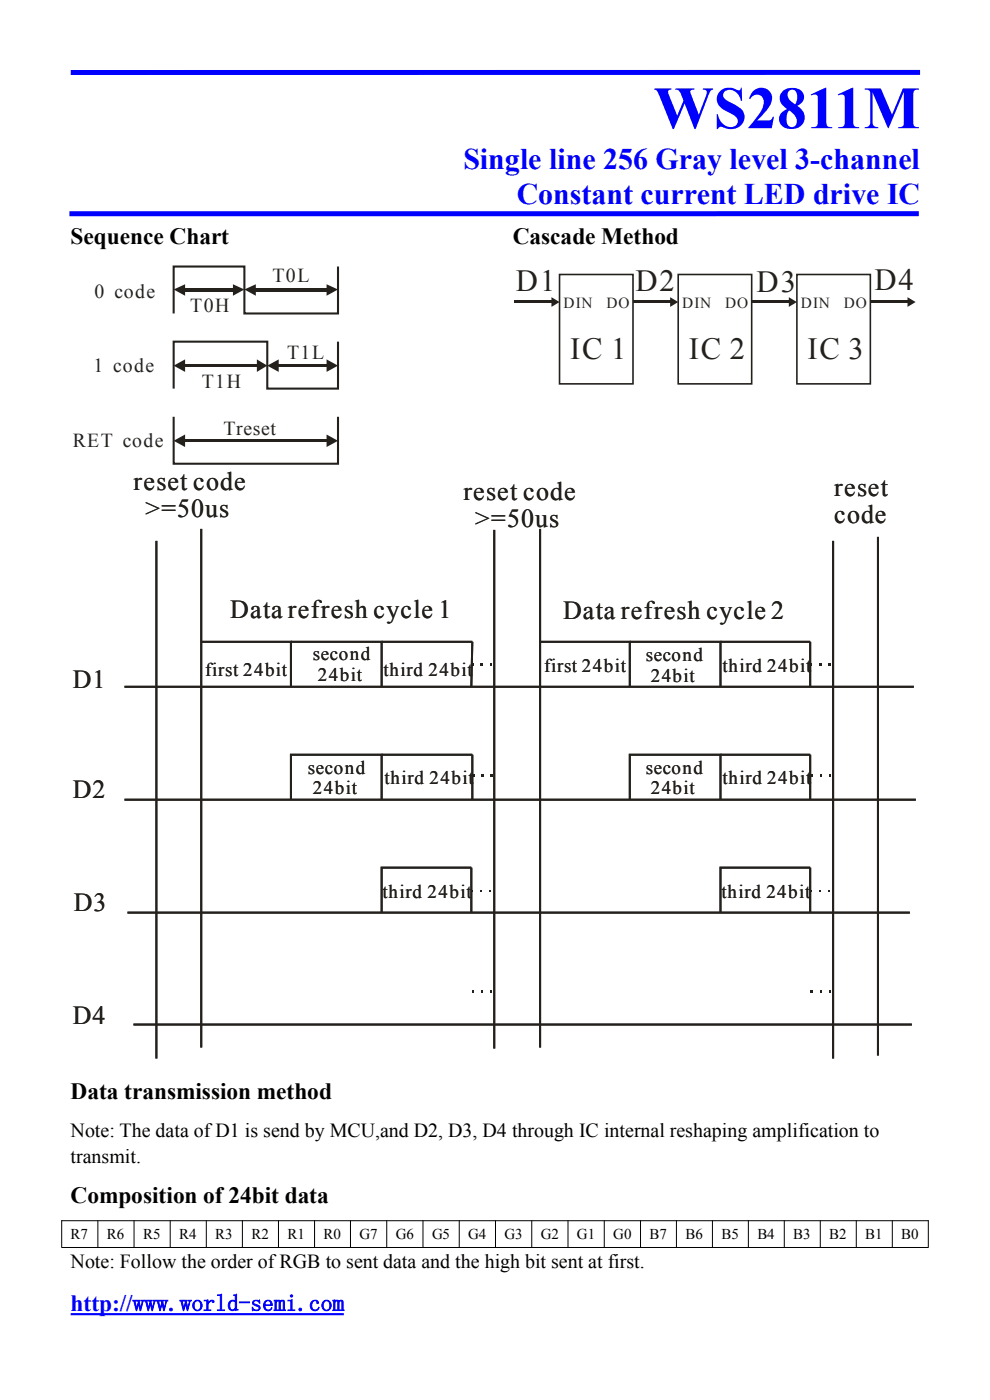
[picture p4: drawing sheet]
<svg xmlns="http://www.w3.org/2000/svg" width="210mm" height="297mm" viewBox="0 0 210 297" stroke-linecap="round" stroke-linejoin="round" font-family="sans-serif">
<path d="M15 278.8h57.9" fill="none" stroke="#00f" stroke-width=".47"/>
<g fill="#00f">
<path d="M15 14.9l180.2-.1v1.1h-180.2z"/>
<path d="M14.7 44.8h180.2v1.1h-180.2z"/>
</g>
<path d="M71.7 56.5v10h-19.9v-10h-15v10M71.7 72.5v9.9h-15v-9.9h-19.9v9.9M36.8 88.4v10h34.9v-10" fill="none" stroke="#24211d" stroke-width=".44"/>
<g fill="#24211d">
<path d="M36.8 61.4l2.5-1.1v2.4z"/>
<path d="M49.4 60.3l2.4 1.1-2.4 1.3z"/>
<path d="M56.7 77.6l2.4-1.4v2.7z"/>
</g>
<g fill="#24211d">
<path d="M39 61.2h4.9v.7h-4.9z"/>
<path d="M43.9 61.2h5.7v.7h-5.7z"/>
</g>
<path d="M58.9 77.6h4.9" fill="none" stroke="#24211d" stroke-width=".44"/>
<path d="M69.3 76.2l2.4 1.4-2.4 1.3z" fill="#24211d"/>
<path d="M63.8 77.6h5.7" fill="none" stroke="#24211d" stroke-width=".44"/>
<path d="M36.8 77.6l2.5-1.4v2.7z" fill="#24211d"/>
<path d="M39 77.6h7.8" fill="none" stroke="#24211d" stroke-width=".44"/>
<path d="M54.5 76.2l2.2 1.4-2.2 1.3z" fill="#24211d"/>
<path d="M46.8 77.6h7.9" fill="none" stroke="#24211d" stroke-width=".44"/>
<g fill="#24211d">
<path d="M51.8 61.4l2.5-1.1v2.4z"/>
<path d="M69.3 60.3l2.4 1.1-2.4 1.3z"/>
<path d="M36.8 93.5l2.5-1.3v2.6z"/>
</g>
<g fill="#24211d">
<path d="M54 61.2h7.8v.7h-7.8z"/>
<path d="M61.8 61.2h7.7v.7h-7.7z"/>
</g>
<path d="M39 93.5h22.8" fill="none" stroke="#24211d" stroke-width=".44"/>
<path d="M69.3 92.2l2.4 1.3-2.4 1.3z" fill="#24211d"/>
<path d="M61.8 93.5h7.7" fill="none" stroke="#24211d" stroke-width=".44"/>
<path d="M118.7 58.2h15.6v23.2h-15.6zM143.9 58.2h15.6v23.2h-15.6zM169 58.2h15.6v23.2h-15.6z" fill="none" stroke="#24211d" stroke-width=".34"/>
<g fill="#24211d">
<path d="M142.2 63l1.7 1.1-1.7 1z"/>
<path d="M167.3 63l1.7 1.1-1.7 1z"/>
<path d="M192.5 63l1.7 1.1-1.7 1z"/>
<path d="M117 63l1.7 1.1-1.7 1z"/>
</g>
<g fill="#24211d">
<path d="M134.3 63.7h7.9v.5h-7.9z"/>
<path d="M159.5 63.7h7.8v.5h-7.8z"/>
<path d="M184.6 63.7h7.9v.5h-7.9z"/>
<path d="M109.1 63.7h7.9v.5h-7.9z"/>
</g>
<g fill="none" stroke="#24211d" stroke-width=".42">
<path d="M42.7 112.2v110M104.8 112.4v110M114.6 112.2v110M186.2 113.9v110M42.7 136.2h19v9.5M61.7 136.2h19.3v9.5M81 136.2h19.2l-.2 9.5M114.6 136.2h19v9.5M133.6 136.2h19.2v9.5M152.8 136.2h19.1v9.5M26.4 145.7h167.5M26.4 169.7h167.9"/>
<path d="M61.7 169.7v-9.6h19.3v9.6M81 160.1h19.2v9.6M133.6 169.7v-9.6h19.2v9.6M152.8 160.1h19.1v9.6M27 193.6h166M81 193.6v-9.5h19v9.5M152.8 193.6v-9.5h19.1v9.5M28.3 217.4h165.1"/>
</g>
<g fill="#24211d">
<path d="M100 140.6h.6v.6h-.6z"/>
<path d="M101.9 140.6h.6v.6h-.6z"/>
<path d="M104 140.6h.4v.6h-.4z"/>
<path d="M100.2 164.1h.6v.7h-.6z"/>
<path d="M102.1 164.1h.6v.7h-.6z"/>
<path d="M104 164.1h.6v.7h-.6z"/>
<path d="M100 188.7h.4v.5h-.4z"/>
<path d="M101.9 188.7h.4v.5h-.4z"/>
<path d="M103.8 188.7h.4v.5h-.4z"/>
</g>
<path d="M33.2 114.7v109.9M176.7 114.7v109.9" fill="none" stroke="#24211d" stroke-width=".42"/>
<g fill="#24211d">
<path d="M171.9 140.6h.4v.6h-.4z"/>
<path d="M173.8 140.6h.6v.6h-.6z"/>
<path d="M175.7 140.6h.6v.6h-.6z"/>
<path d="M172.1 164.1h.4v.7h-.4z"/>
<path d="M174 164.1h.4v.7h-.4z"/>
<path d="M175.9 164.1h.4v.7h-.4z"/>
<path d="M171.9 188.7h.4v.5h-.4z"/>
<path d="M173.8 188.7h.4v.5h-.4z"/>
<path d="M175.7 188.7h.4v.5h-.4z"/>
<path d="M100.2 209.9h.4v.7h-.4z"/>
<path d="M102.1 209.9h.4v.7h-.4z"/>
<path d="M104 209.9h.4v.7h-.4z"/>
<path d="M171.9 209.9h.6v.7h-.6z"/>
<path d="M174 209.9h.4v.7h-.4z"/>
<path d="M175.9 209.9h.4v.7h-.4z"/>
</g>
<g fill="none" stroke="#24211d" stroke-width=".42">
<path d="M42.7 112.2v110M104.8 112.4v110M114.6 112.2v110M186.2 113.9v110M42.7 136.2h19v9.5M61.7 136.2h19.3v9.5M81 136.2h19.2l-.2 9.5M114.6 136.2h19v9.5M133.6 136.2h19.2v9.5M152.8 136.2h19.1v9.5M26.4 145.7h167.5M26.4 169.7h167.9"/>
<path d="M61.7 169.7v-9.6h19.3v9.6M81 160.1h19.2v9.6M133.6 169.7v-9.6h19.2v9.6M152.8 160.1h19.1v9.6M27 193.6h166M81 193.6v-9.5h19v9.5M152.8 193.6v-9.5h19.1v9.5M28.3 217.4h165.1"/>
</g>
<g fill="#24211d">
<path d="M100 140.6h.6v.6h-.6z"/>
<path d="M101.9 140.6h.6v.6h-.6z"/>
<path d="M104 140.6h.4v.6h-.4z"/>
<path d="M100.2 164.1h.6v.7h-.6z"/>
<path d="M102.1 164.1h.6v.7h-.6z"/>
<path d="M104 164.1h.6v.7h-.6z"/>
<path d="M100 188.7h.4v.5h-.4z"/>
<path d="M101.9 188.7h.4v.5h-.4z"/>
<path d="M103.8 188.7h.4v.5h-.4z"/>
</g>
<path d="M33.2 114.7v109.9M176.7 114.7v109.9" fill="none" stroke="#24211d" stroke-width=".42"/>
<g fill="#24211d">
<path d="M171.9 140.6h.4v.6h-.4z"/>
<path d="M173.8 140.6h.6v.6h-.6z"/>
<path d="M175.7 140.6h.6v.6h-.6z"/>
<path d="M172.1 164.1h.4v.7h-.4z"/>
<path d="M174 164.1h.4v.7h-.4z"/>
<path d="M175.9 164.1h.4v.7h-.4z"/>
<path d="M171.9 188.7h.4v.5h-.4z"/>
<path d="M173.8 188.7h.4v.5h-.4z"/>
<path d="M175.7 188.7h.4v.5h-.4z"/>
<path d="M100.2 209.9h.4v.7h-.4z"/>
<path d="M102.1 209.9h.4v.7h-.4z"/>
<path d="M104 209.9h.4v.7h-.4z"/>
<path d="M171.9 209.9h.6v.7h-.6z"/>
<path d="M174 209.9h.4v.7h-.4z"/>
<path d="M175.9 209.9h.4v.7h-.4z"/>
</g>
<g fill="none" stroke="#000" stroke-width=".21">
<path d="M13 259h184M13.1 258.9v5.7M20.8 258.9v5.7M28.4 258.9v5.7M36.1 258.9v5.7M43.8 258.9v5.7M51.4 258.9v5.7M59.1 258.9v5.7M66.7 258.9v5.7M74.3 258.9v5.7M82 258.9v5.7M89.7 258.9v5.7"/>
<path d="M97.4 258.9v5.7M105.1 258.9v5.7M112.8 258.9v5.7M120.5 258.9v5.7M128.2 258.9v5.7M135.9 258.9v5.7M143.5 258.9v5.7M151.1 258.9v5.7M158.7 258.9v5.7M166.4 258.9v5.7M174 258.9v5.7M181.6 258.9v5.7"/>
<path d="M189.3 258.9v5.7M196.9 258.9v5.7M13 264.7h184"/>
</g>
<text font-size="12.7" fill="#00f" x="138.7" y="27.2">WS2811M</text>
<g font-size="6.5" fill="#24211d">
<text x="109.4" y="61.7">D1</text>
<text x="134.8" y="61.7">D2</text>
<text x="160.5" y="61.8">D3</text>
<text x="185.5" y="61.5">D4</text>
<text x="120.9" y="76.1">IC 1</text>
<text x="146.1" y="76.1">IC 2</text>
<text x="171.3" y="76.1">IC 3</text>
</g>
<g font-size="6.4" fill="#00f">
<text x="98.3" y="35.9">Single line 256 Gray level 3-channel</text>
<text x="109.6" y="43.2">Constant current LED drive IC</text>
</g>
<g font-size="5.5" fill="#24211d">
<text x="28.3" y="103.9">reset code</text>
<text x="98.3" y="106.1">reset code</text>
<text x="176.9" y="105.2">reset</text>
<text x="30.8" y="109.7">&gt;=50us</text>
<text x="100.8" y="111.8">&gt;=50us</text>
<text x="176.9" y="110.9">code</text>
<text x="48.8" y="131.1">Data refresh cycle 1</text>
<text x="119.4" y="131.3">Data refresh cycle 2</text>
<text x="15.4" y="145.9">D1</text>
<text x="15.4" y="169.2">D2</text>
<text x="15.6" y="193.2">D3</text>
<text x="15.4" y="217.1">D4</text>
</g>
<g font-size="5">
<text x="15" y="51.8">Sequence Chart</text>
<text x="108.8" y="51.8">Cascade Method</text>
<text x="15" y="233.1">Data transmission method</text>
<text x="15" y="255.2">Composition of 24bit data</text>
</g>
<text font-size="5" fill="#00f" x="15" y="278.1">http://www.world-semi.com</text>
<g font-size="4.2" fill="#24211d">
<text x="57.8" y="59.9">T0L</text>
<text x="20.1" y="63.2">0 code</text>
<text x="40.4" y="66.3">T0H</text>
<text x="60.9" y="76.2">T1L</text>
<text x="19.8" y="78.9">1 code</text>
<text x="42.8" y="82.2">T1H</text>
<text x="15.4" y="94.8">RET code</text>
<text x="47.4" y="92.2">Treset</text>
</g>
<g font-size="4.2">
<text x="15" y="241.1">Note: The data ofD1 is send by MCU,and D2, D3, D4 through IC internal reshaping amplification to</text>
<text x="15" y="246.7">transmit.</text>
<text x="15" y="269">Note: Follow the order ofRGB to sent data and the high bit sent at first.</text>
</g>
<g font-size="4" fill="#24211d">
<text x="43.5" y="143.4">first 24bit</text>
<text x="66.4" y="140">second</text>
<text x="81.4" y="143.4">third 24bit</text>
<text x="115.4" y="142.5">first 24bit</text>
<text x="137" y="140.2">second</text>
<text x="153.3" y="142.5">third 24bit</text>
<text x="67.4" y="144.4">24bit</text>
<text x="138" y="144.6">24bit</text>
<text x="65.3" y="164.1">second</text>
<text x="81.6" y="166.3">third 24bit</text>
<text x="137" y="164.1">second</text>
<text x="153.3" y="166.3">third 24bit</text>
<text x="66.4" y="168.4">24bit</text>
<text x="138" y="168.4">24bit</text>
<text x="81.2" y="190.4">third 24bit</text>
<text x="153" y="190.4">third 24bit</text>
</g>
<g font-size="3.3" fill="#24211d">
<text x="119.6" y="65.3">DIN</text>
<text x="128.6" y="65.3">DO</text>
<text x="144.7" y="65.3">DIN</text>
<text x="153.8" y="65.3">DO</text>
<text x="169.9" y="65.3">DIN</text>
<text x="179" y="65.3">DO</text>
</g>
<g font-size="3.2">
<text x="15" y="262.9">R7</text>
<text x="22.6" y="262.9">R6</text>
<text x="30.4" y="262.9">R5</text>
<text x="38" y="262.9">R4</text>
<text x="45.7" y="262.9">R3</text>
<text x="53.3" y="262.9">R2</text>
<text x="61" y="262.9">R1</text>
<text x="68.6" y="262.9">R0</text>
<text x="76.2" y="262.9">G7</text>
<text x="83.9" y="262.9">G6</text>
<text x="91.7" y="262.9">G5</text>
<text x="99.3" y="262.9">G4</text>
<text x="107" y="262.9">G3</text>
<text x="114.7" y="262.9">G2</text>
<text x="122.4" y="262.9">G1</text>
<text x="130.1" y="262.9">G0</text>
<text x="137.8" y="262.9">B7</text>
<text x="145.4" y="262.9">B6</text>
<text x="153" y="262.9">B5</text>
<text x="160.7" y="262.9">B4</text>
<text x="168.3" y="262.9">B3</text>
<text x="175.9" y="262.9">B2</text>
<text x="183.6" y="262.9">B1</text>
<text x="191.2" y="262.9">B0</text>
</g>
</svg>
